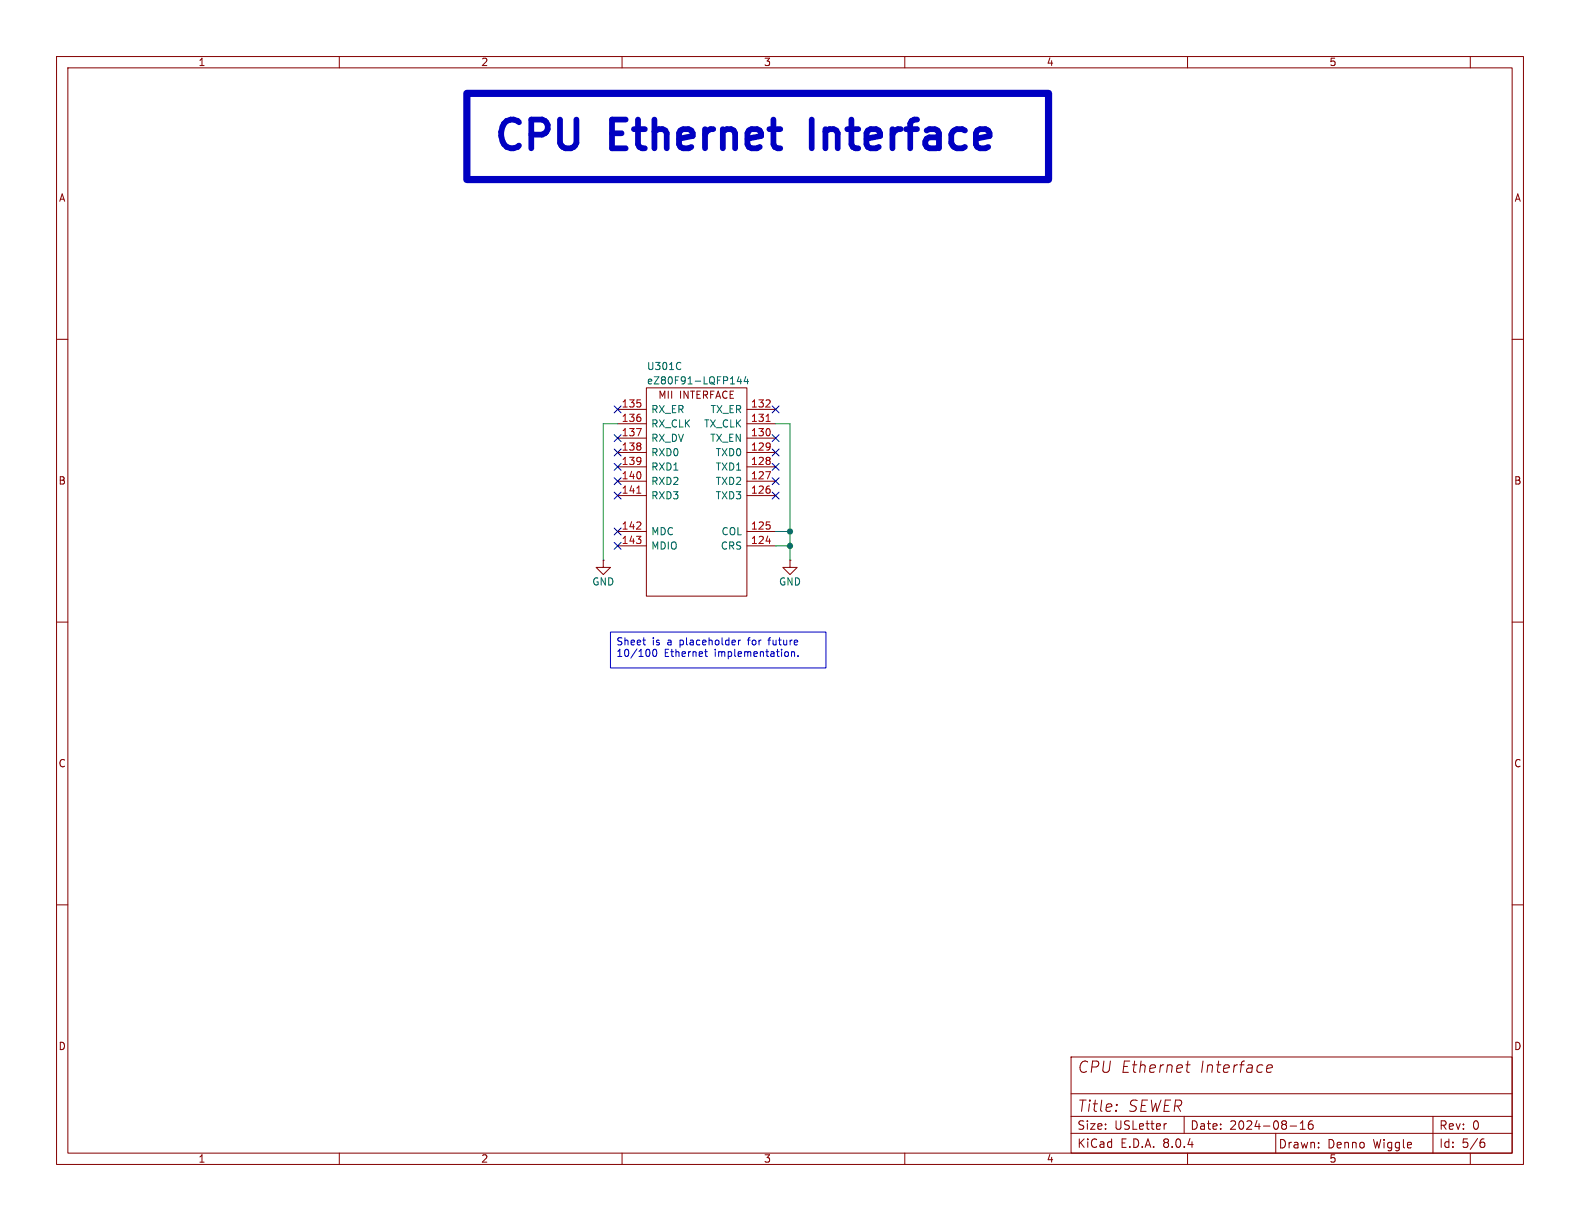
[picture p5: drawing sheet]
<svg xmlns="http://www.w3.org/2000/svg" width="279mm" height="216mm" viewBox="0 0 279 216" stroke-linecap="round" stroke-linejoin="round" font-family="sans-serif">
<g fill="none" stroke="#840000" stroke-width=".18">
<path d="M10 10h259.4v195.9h-259.4zM12 12h255.4v191.9h-255.4zM60 10v2M110 10v2M160 10v2M210 10v2M260 10v2M10 60h2M267.4 60h2M109.2 77.5h5.1M109.2 74.9h5.1M109.2 72.4h5.1"/>
<path d="M114.3 68.6h17.8v36.8h-17.8zM132.1 77.5h5.1M132.1 74.9h5.1M132.1 72.4h5.1M106.7 99.1v1.2h1.2l-1.2 1.3-1.3-1.3h1.3M106.7 99.1h.1M109.2 96.5h5.1M109.2 94h5.1M109.2 87.6h5.1M109.2 85.1h5.1M109.2 82.6h5.1M109.2 80h5.1"/>
<path d="M132.1 96.5h5.1M132.1 94h5.1M132.1 87.6h5.1M132.1 85.1h5.1M132.1 82.6h5.1M132.1 80h5.1M139.7 99.1v1.2h1.3l-1.3 1.3-1.3-1.3h1.3M139.7 99.1h.1M10 110h2M267.4 110h2M10 160h2M267.4 160h2"/>
<path d="M189.4 186.9h78v17h-78zM189.4 197.4h78M189.4 193.4h78M197.5 195.3l.1 .1-.1 .1M197.5 195.3l-.1 .1 .1 .1M197.5 195.3v.2M206.3 198.7l-.3 .1M209.4 197.4v3M209.7 188.3h.8M210.1 187.6l-.2 1.7v.2l.4 .1M224 189l1-.2-.1-.4-.1-.1-.6 .1-.2 .9 .2 .3 .6-.1M228.1 199.1h1.2"/>
<path d="M229.9 199.7h.9M229.9 198.6l.5-.4v1.5M232.1 198.2a.59 .59 0 0 0-.7 .6v.6l.1 .2 .4 .1 .2-.2 .1-.5-.1-.2h-.5l-.2 .2M253.4 197.4v6.5M60 203.9v2M110 203.9v2M160 203.9v2M189.4 200.4h78M210 203.9v2M225.6 200.4v3.5M233.2 202.8v.2M233.2 202.1v.1"/>
<path d="M260 203.9v2M262 202h.3l.3 .2-.1 .5-.5 .2M262.4 201.4l-.4 .1"/>
</g>
<path d="M112.5 75.8h.9l-.6 1.3M135.4 72h.8M135.5 74.5h.7M136.1 70.8v.4M112.5 93.6h.8M112.6 87.2h.7M113.3 92.4v.4M135.4 83.4h.9l-.6 1.3M135.5 95.7h.8" fill="none" stroke="#a90000" stroke-width=".18"/>
<path d="M120.3 64.1l.1 .1M120.4 65.2l-.1 .1M130.7 66.6l-.3 .9h.8M131 67v.9M131.9 66.6l-.3 .9h.8M132.2 67v.9" fill="none" stroke="#006464" stroke-width=".18"/>
<path d="M82.5 16.5h102.9v15.3h-102.9z" fill="none" stroke="#0000c2" stroke-width="1.3"/>
<path d="M91.8 21.6a1.75 1.75 0 0 0-2.7 .3M96.6 21.6l-.7-.5h-1.9v5.1M99 21.1v4.2M101.9 21.1v4.2M110.6 21.1h-2.4v5.1M112.8 21.1v4.4M115.7 21.1v5.1M136.8 21.1v4.4M143.5 21.1v5.1M150.6 21.1v4.4M162.2 21.1h-.5l-.5 .3-.2 .5" fill="none" stroke="#0000c2" stroke-width="1"/>
<g fill="none" stroke="#0000c2" stroke-width=".18">
<path d="M107.9 111.8h38.1v6.3h-38.1zM113.7 113.2h.4M114 114h.1M114.8 114.9l.1 .4-.1 .7M115.5 115.1l-.1 .5 .1 .4 .2 .1 .4-.3v-.7M124.8 114.8v1.1l.3 .2M130.6 113.2v.8M131 113.2l-.4 .2M135.8 113.2h.5M136 112.8v1.2M140 115.2v.9M140 115.4l.1-.2 .3 .1 .1 .8"/>
<path d="M141.1 116v.1"/>
</g>
<path d="M109.2 74.9h-2.5v24.2M137.2 74.9h2.5v24.2M137.2 94h2.5M137.2 96.5h2.5" fill="none" stroke="#009600" stroke-width=".18"/>
<g fill="none" stroke="#000084" stroke-width=".18">
<path d="M108.6 71.8l1.2 1.2M108.6 79.4l1.2 1.2M108.6 76.9l1.2 1.2M109.8 71.8l-1.2 1.2M109.8 79.4l-1.2 1.2M109.8 76.9l-1.2 1.2M136.6 76.9l1.2 1.2M136.6 71.8l1.2 1.2M136.6 79.4l1.2 1.2M137.8 76.9l-1.2 1.2M137.8 71.8l-1.2 1.2M137.8 79.4l-1.2 1.2"/>
<path d="M108.6 81.9l1.2 1.3M108.6 87l1.2 1.2M108.6 93.4l1.2 1.2M108.6 95.9l1.2 1.2M108.6 84.5l1.2 1.2M109.8 81.9l-1.2 1.3M109.8 87l-1.2 1.2M109.8 93.4l-1.2 1.2M109.8 95.9l-1.2 1.2M109.8 84.5l-1.2 1.2M136.6 87l1.2 1.2M136.6 84.5l1.2 1.2"/>
<path d="M136.6 81.9l1.2 1.3M137.8 87l-1.2 1.2M137.8 84.5l-1.2 1.2M137.8 81.9l-1.2 1.3"/>
</g>
<g fill="#009600" stroke="#009600" stroke-width=".18">
<circle cx="139.7" cy="96.5" r=".46"/>
<circle cx="139.7" cy="94" r=".46"/>
</g>
<g font-size="7.1" fill="#0000c2">
<text x="87" y="29.1">CPU</text>
<text x="108.4" y="29.1">Ethernet</text>
<text x="145.7" y="29.1">Interface</text>
</g>
<g font-size="2.8" fill="#840000">
<text x="190.4" y="189.9">CPU Ethernet</text>
<text x="212" y="189.9">Interface</text>
<text x="190.4" y="196.8">Title:</text>
<text x="199.3" y="196.8">SEWER</text>
</g>
<g font-size="2.1" fill="#840000">
<text x="190.4" y="203.2">KiCad</text>
<text x="190.4" y="200">Size:</text>
<text x="197.1" y="200">USLetter</text>
<text x="198.1" y="203.2">E.D.A.</text>
<text x="205.7" y="203.2">8.0.4</text>
<text x="210.4" y="200">Date:</text>
<text x="217.4" y="200">2024-08-16</text>
<text x="226" y="203.3">Drawn:</text>
<text x="234.7" y="203.3">Denno</text>
<text x="242.9" y="203.3">Wiggle</text>
<text x="254.4" y="200">Rev:</text>
<text x="254.4" y="203.2">Id:</text>
<text x="258.5" y="203.2">5/6</text>
<text x="260.3" y="200">0</text>
</g>
<g font-size="1.8" fill="#840000">
<text x="35" y="11.9">1</text>
<text x="85" y="11.9">2</text>
<text x="135" y="11.9">3</text>
<text x="185" y="11.9">4</text>
<text x="235" y="11.9">5</text>
<text x="10.3" y="35.9">A</text>
<text x="267.7" y="35.9">A</text>
<text x="116.3" y="70.7">MII</text>
<text x="120.2" y="70.7">INTERFACE</text>
<text x="10.3" y="85.9">B</text>
<text x="267.7" y="85.9">B</text>
<text x="10.3" y="135.9">C</text>
<text x="267.7" y="135.9">C</text>
<text x="10.3" y="185.9">D</text>
<text x="267.7" y="185.9">D</text>
<text x="35" y="205.8">1</text>
<text x="85" y="205.8">2</text>
<text x="135" y="205.8">3</text>
<text x="185" y="205.8">4</text>
<text x="235" y="205.8">5</text>
</g>
<g font-size="1.8" fill="#006464">
<text x="114.3" y="65.6">U301C</text>
<text x="114.3" y="68.2">eZ80F91-LQFP144</text>
<text x="115.1" y="73.3">RX_ER</text>
<text x="115.1" y="75.8">RX_CLK</text>
<text x="124.4" y="75.8">TX_CLK</text>
<text x="125.6" y="73.3">TX_ER</text>
<text x="115.1" y="78.3">RX_DV</text>
<text x="115.1" y="80.9">RXD0</text>
<text x="115.1" y="83.4">RXD1</text>
<text x="125.5" y="78.3">TX_EN</text>
<text x="126.5" y="83.4">TXD1</text>
<text x="126.5" y="80.9">TXD0</text>
<text x="115.1" y="86">RXD2</text>
<text x="115.1" y="88.5">RXD3</text>
<text x="126.5" y="88.5">TXD3</text>
<text x="126.5" y="86">TXD2</text>
<text x="115.1" y="94.8">MDC</text>
<text x="127.5" y="94.8">COL</text>
<text x="115.1" y="97.4">MDIO</text>
<text x="127.4" y="97.4">CRS</text>
<text x="104.6" y="103.7">GND</text>
<text x="137.7" y="103.7">GND</text>
</g>
<g font-size="1.8" fill="#a90000">
<text x="109.8" y="72.1">135</text>
<text x="109.8" y="74.7">136</text>
<text x="109.8" y="77.2">137</text>
<text x="132.7" y="77.2">130</text>
<text x="132.7" y="74.7">131</text>
<text x="132.7" y="72.1">132</text>
<text x="109.8" y="79.8">138</text>
<text x="109.8" y="82.3">139</text>
<text x="132.7" y="82.3">128</text>
<text x="132.7" y="79.8">129</text>
<text x="109.8" y="84.8">140</text>
<text x="109.8" y="87.4">141</text>
<text x="132.7" y="87.4">126</text>
<text x="132.7" y="84.8">127</text>
<text x="109.8" y="93.7">142</text>
<text x="132.7" y="93.7">125</text>
<text x="109.8" y="96.3">143</text>
<text x="132.7" y="96.3">124</text>
</g>
<g font-size="1.8" fill="#0000c2">
<text x="108.9" y="114.4">Sheet</text>
<text x="108.9" y="116.5">10/100</text>
<text x="115.3" y="114.4">is</text>
<text x="117.5" y="116.5">Ethernet</text>
<text x="118.1" y="114.4">a</text>
<text x="120.5" y="114.4">placeholder</text>
<text x="126.5" y="116.5">implementation.</text>
<text x="132.8" y="114.4">for</text>
<text x="136.6" y="114.4">future</text>
</g>
</svg>
